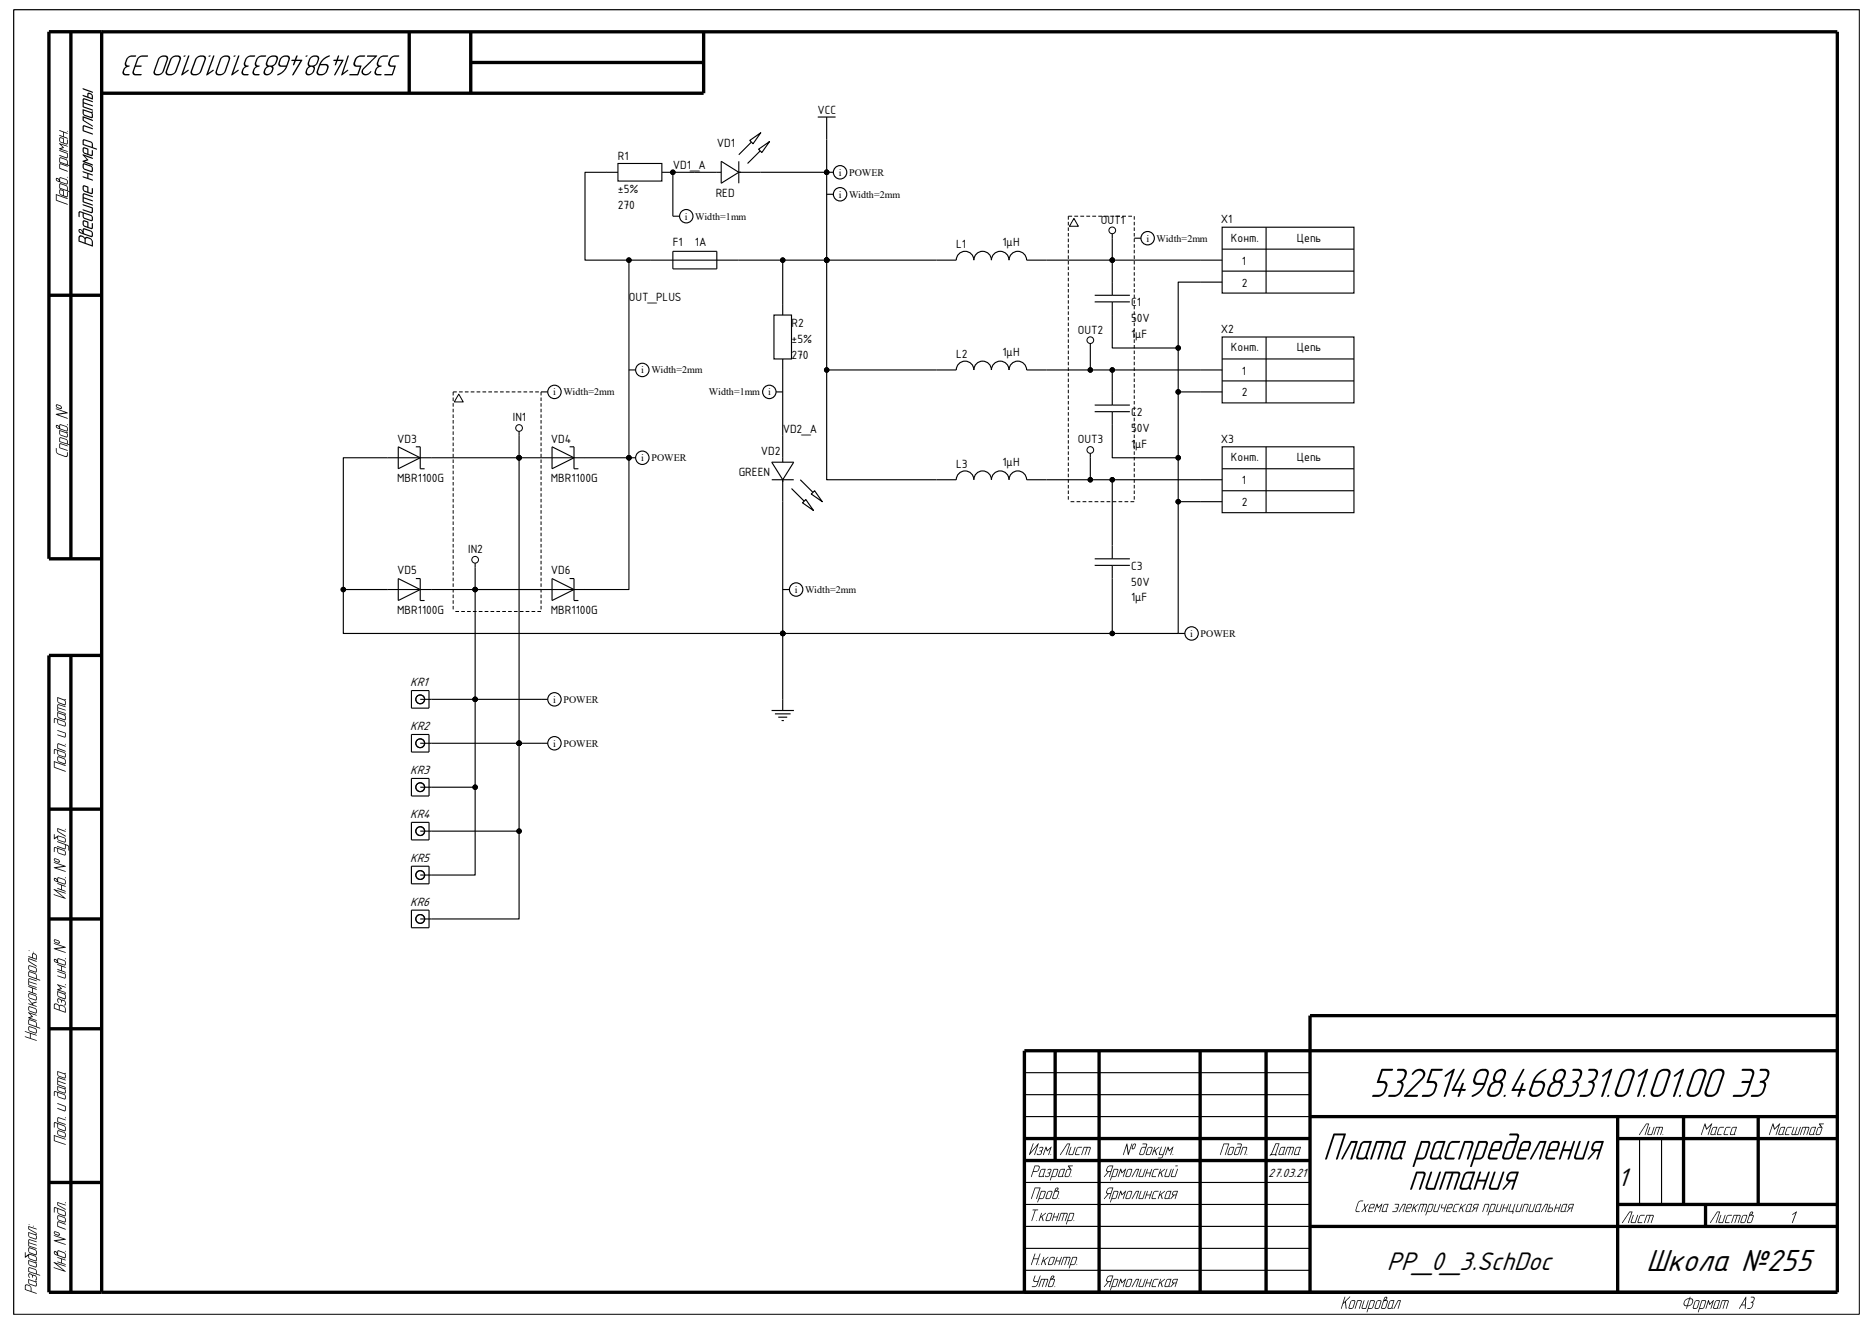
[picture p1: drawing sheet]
# Altium project PP_0_3.PrjPcb
1 sheet, 24 parts. Net scope: global (net labels, ports and power ports of the same name join across sheets).
Board file: PP_0_3.PcbDoc

## Sheet PP_0_3.SchDoc: Плата распределения
size 420 x 297 mm; PageSetup: Record=PageOptions¦CenterHorizontal=True¦CenterVertical=True¦PrintScale=0.94¦XCorrection=1.00¦YCorrection=1.00¦PrintKind=2¦BorderSize=5000000¦LeftOffset=0¦BottomOffset=0¦Orientation=1¦PaperLength=2970¦PaperWidth=2100¦Scale=100¦PaperSource=7¦PrintQuality=600¦MediaType=1¦DitherType=10¦PaperKind=A4¦PrintScaleMode=1; Date: 27.03.21; ApprovedBy: Ярмолинская; CheckedBy: Ярмолинская; DrawnBy: Ярмолинский; DocumentNumber: 53251498.468331.01.01.00 Э3; Revision: 1; SheetTotal: 1; Title1str: питания; DocumentType: Схема электрическая принципиальная; Format: A3

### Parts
C1  value 1μF  Voltage: 50V  [CAP: 0805, Thru-Hole]
C2  value 1μF  Voltage: 50V  [CAP: 0805, Thru-Hole]
C3  value 1μF  Voltage: 50V  [CAP: 0805, Thru-Hole]
F1  value 1A  [MF-R_Style_1]  (hidden comment: Fuse 1A)
KR1  KR_3  [KR_3_0]  (value not drawn)
KR2  KR_3  [KR_3_0]  (value not drawn)
KR3  KR_3  [KR_3_0]  (value not drawn)
KR4  KR_3  [KR_3_0]  (value not drawn)
KR5  KR_3  [KR_3_0]  (value not drawn)
KR6  KR_3  [KR_3_0]  (value not drawn)
L1  value 1μH  [IND: BL-01]
L2  value 1μH  [IND: BL-01]
L3  value 1μH  [IND: BL-01]
R1  value 270  Tolerance: ±5%  [AXIAL-0.3]
R2  value 270  Tolerance: ±5%  [AXIAL-0.3]
VD1  Color: RED  [LED: 3MM_R]
VD2  Color: GREEN  [LED: 3MM_G]
VD3  PartNumber: MBR1100G  [DIODE: DO-41]
VD4  PartNumber: MBR1100G  [DIODE: DO-41]
VD5  PartNumber: MBR1100G  [DIODE: DO-41]
VD6  PartNumber: MBR1100G  [DIODE: DO-41]
X1  (no value)  [CON: DG350-3.5-02P]
X2  (no value)  [CON: DG350-3.5-02P]
X3  (no value)  [CON: DG350-3.5-02P]

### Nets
GND: C1.2 C2.1 C3.2 VD2.2(C) VD3.1 VD5.1 X1.2 X2.2 X3.2
IN1: KR2.0 KR4.0 KR6.0 VD3.2 VD4.1
IN2: KR1.0 KR3.0 KR5.0 VD5.2 VD6.1
OUT1: C1.1 L1.1 X1.1
OUT2: C2.2 L2.1 X2.1
OUT3: C3.1 L3.1 X3.1
VCC: F1.2 L1.2 L2.2 L3.2 R2.2 VD1.2(C)
OUT_PLUS: F1.1 R1.1 VD4.2 VD6.2
VD1_A: R1.2 VD1.1(A)
VD2_A: R2.1 VD2.1(A)

### Layout directives
net class Power: GND, IN1, IN2, OUT_PLUS, VCC
rule Width Constraint [Pref Width = 2mm    Min Width = 1.5mm    Max Width = 2.5mm]: GND, IN1, IN2, OUT1, OUT2, OUT3, OUT_PLUS, VCC
rule Width Constraint [Pref Width = 1mm    Min Width = 0.254mm    Max Width = 1mm]: VD1_A, VD2_A

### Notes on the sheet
- Школа №255
